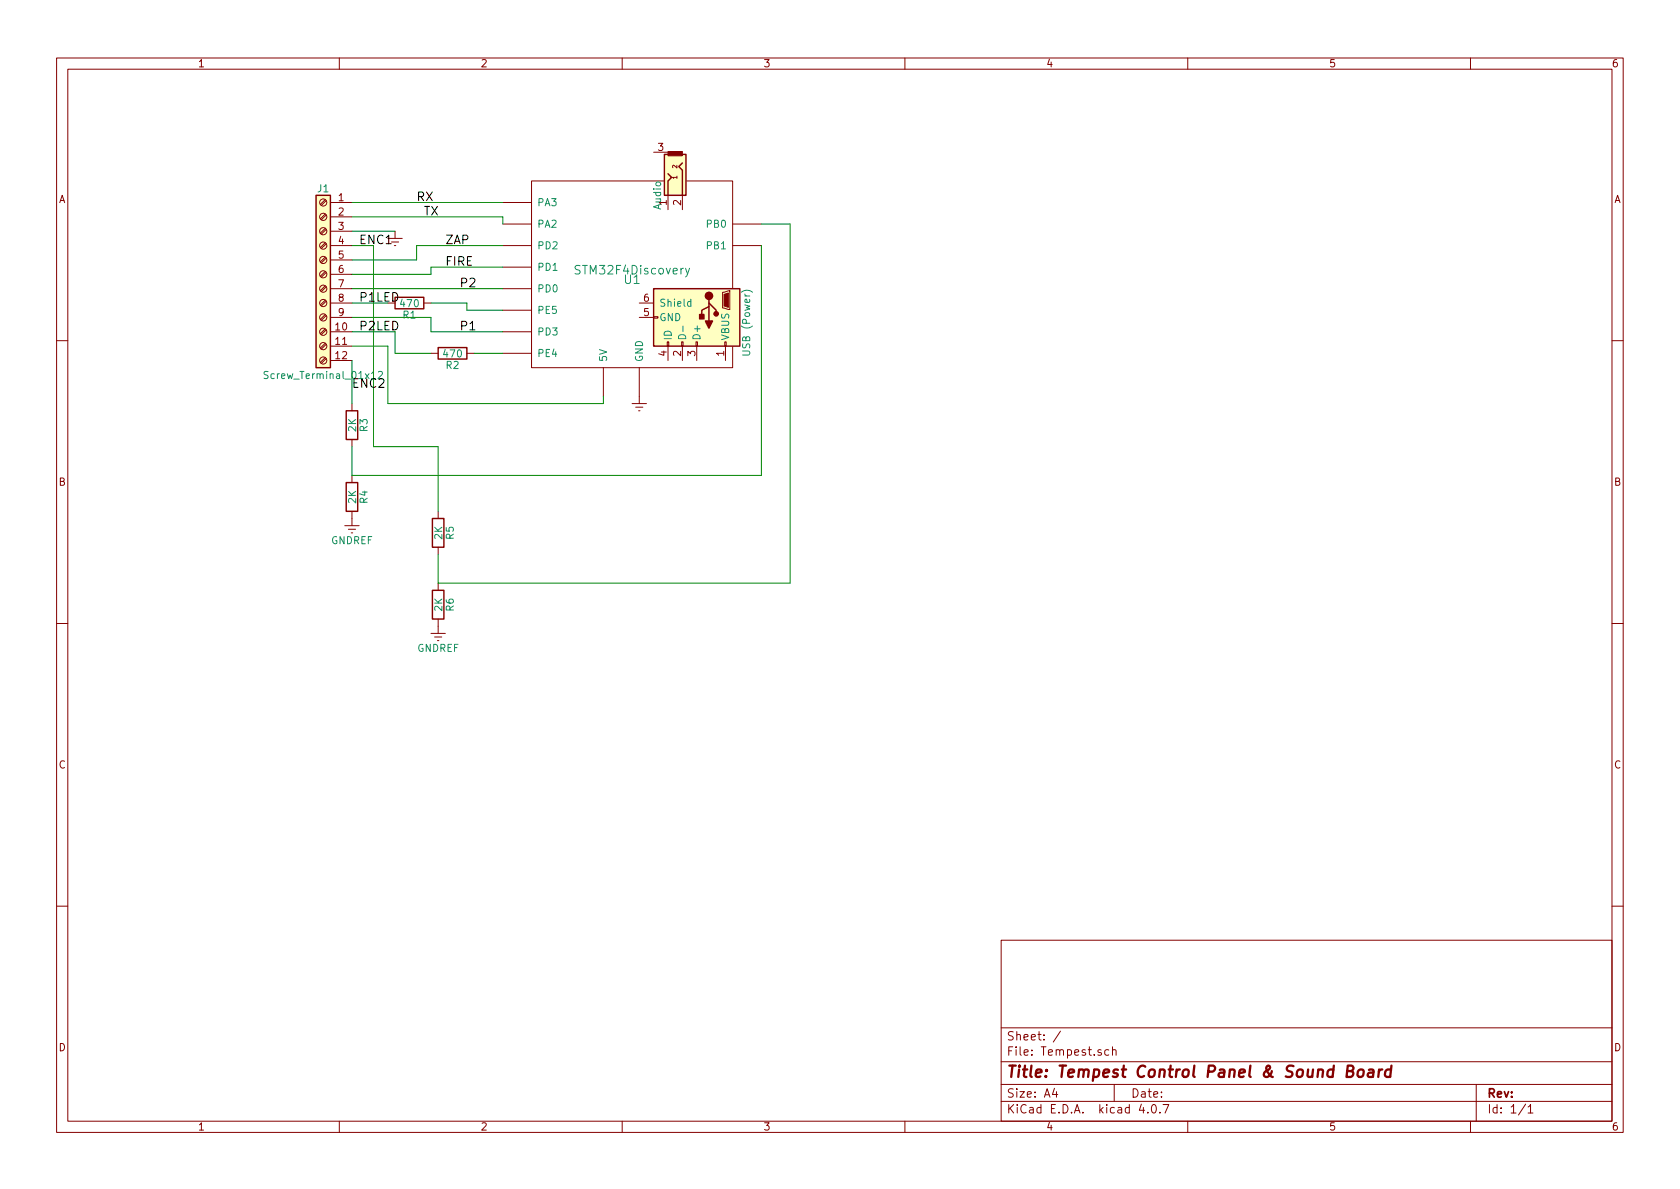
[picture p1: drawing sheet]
EESchema Schematic File Version 2
LIBS:power
LIBS:device
LIBS:transistors
LIBS:conn
LIBS:linear
LIBS:regul
LIBS:74xx
LIBS:cmos4000
LIBS:adc-dac
LIBS:memory
LIBS:xilinx
LIBS:microcontrollers
LIBS:dsp
LIBS:microchip
LIBS:analog_switches
LIBS:motorola
LIBS:texas
LIBS:intel
LIBS:audio
LIBS:interface
LIBS:digital-audio
LIBS:philips
LIBS:display
LIBS:cypress
LIBS:siliconi
LIBS:opto
LIBS:atmel
LIBS:contrib
LIBS:valves
LIBS:Tempest-cache
EELAYER 25 0
EELAYER END
$Descr A4 11693 8268
encoding utf-8
Sheet 1 1
Title "Tempest Control Panel & Sound Board"
Date ""
Rev ""
Comp ""
Comment1 ""
Comment2 ""
Comment3 ""
Comment4 ""
$EndDescr
$Comp
L STM32F4Discovery U1
U 1 1
P 4350 1850
F 0 "U1" H 4400 1800 60  0000 C TNN
F 1 "STM32F4Discovery" H 4400 1800 60  0000 C BNN
F 2 "" H 4400 1800 60  0001 C CNN
F 3 "" H 4400 1800 60  0001 C CNN
	1    4350 1850
	1    0    0    -1  
$EndComp
$Comp
L Audio-Jack-3 J?
U 1 1
P 4650 1250
F 0 "J?" H 4600 1425 50  0001 C CNN
F 1 "Audio" H 4750 1180 50  0000 C CNN
F 2 "" H 4900 1350 50  0001 C CNN
F 3 "" H 4900 1350 50  0001 C CNN
	1    4650 1250
	0    1    1    0   
$EndComp
$Comp
L Screw_Terminal_01x12 J1
U 1 1
P 2250 1900
F 0 "J1" H 2250 2500 50  0000 C CNN
F 1 "Screw_Terminal_01x12" H 2250 1200 50  0000 C CNN
F 2 "" H 2250 1900 50  0001 C CNN
F 3 "" H 2250 1900 50  0001 C CNN
	1    2250 1900
	-1   0    0    -1  
$EndComp
$Comp
L GNDREF #PWR?
U 1 1
P 2750 1600
F 0 "#PWR?" H 2750 1350 50  0001 C CNN
F 1 "GNDREF" H 2750 1450 50  0001 C CNN
F 2 "" H 2750 1600 50  0001 C CNN
F 3 "" H 2750 1600 50  0001 C CNN
	1    2750 1600
	1    0    0    -1  
$EndComp
$Comp
L R R1
U 1 1
P 2850 2100
F 0 "R1" V 2930 2100 50  0000 C CNN
F 1 "470" V 2850 2100 50  0000 C CNN
F 2 "" V 2780 2100 50  0001 C CNN
F 3 "" H 2850 2100 50  0001 C CNN
	1    2850 2100
	0    1    1    0   
$EndComp
Wire Wire Line
	3500 1400 2450 1400
Wire Wire Line
	3500 1550 3500 1500
Wire Wire Line
	3500 1500 2450 1500
Wire Wire Line
	2450 1600 2750 1600
Wire Wire Line
	2450 1800 2900 1800
Wire Wire Line
	2900 1800 2900 1700
Wire Wire Line
	2900 1700 3500 1700
Wire Wire Line
	2450 1900 3000 1900
Wire Wire Line
	3000 1900 3000 1850
Wire Wire Line
	3000 1850 3500 1850
Wire Wire Line
	2450 2000 3500 2000
Wire Wire Line
	2450 2200 3000 2200
Wire Wire Line
	3000 2200 3000 2300
Wire Wire Line
	3000 2300 3500 2300
Wire Wire Line
	2450 2100 2700 2100
Wire Wire Line
	3000 2100 3250 2100
Wire Wire Line
	3250 2100 3250 2150
Wire Wire Line
	3250 2150 3500 2150
$Comp
L R R2
U 1 1
P 3150 2450
F 0 "R2" V 3230 2450 50  0000 C CNN
F 1 "470" V 3150 2450 50  0000 C CNN
F 2 "" V 3080 2450 50  0001 C CNN
F 3 "" H 3150 2450 50  0001 C CNN
	1    3150 2450
	0    1    1    0   
$EndComp
Wire Wire Line
	3300 2450 3500 2450
Wire Wire Line
	2450 2300 2750 2300
Wire Wire Line
	2750 2300 2750 2450
Wire Wire Line
	2750 2450 3000 2450
Wire Wire Line
	2450 2400 2700 2400
Wire Wire Line
	2700 2400 2700 2800
Wire Wire Line
	2700 2800 4200 2800
Wire Wire Line
	4200 2800 4200 2750
$Comp
L GNDREF #PWR?
U 1 1
P 4450 2750
F 0 "#PWR?" H 4450 2500 50  0001 C CNN
F 1 "GNDREF" H 4450 2600 50  0001 C CNN
F 2 "" H 4450 2750 50  0001 C CNN
F 3 "" H 4450 2750 50  0001 C CNN
	1    4450 2750
	1    0    0    -1  
$EndComp
$Comp
L R R3
U 1 1
P 2450 2950
F 0 "R3" V 2530 2950 50  0000 C CNN
F 1 "2K" V 2450 2950 50  0000 C CNN
F 2 "" V 2380 2950 50  0001 C CNN
F 3 "" H 2450 2950 50  0001 C CNN
	1    2450 2950
	1    0    0    -1  
$EndComp
$Comp
L R R4
U 1 1
P 2450 3450
F 0 "R4" V 2530 3450 50  0000 C CNN
F 1 "2K" V 2450 3450 50  0000 C CNN
F 2 "" V 2380 3450 50  0001 C CNN
F 3 "" H 2450 3450 50  0001 C CNN
	1    2450 3450
	1    0    0    -1  
$EndComp
Wire Wire Line
	2450 2500 2450 2800
Wire Wire Line
	2450 3100 2450 3300
Wire Wire Line
	2450 3300 5300 3300
Wire Wire Line
	5300 3300 5300 1700
$Comp
L R R5
U 1 1
P 3050 3700
F 0 "R5" V 3130 3700 50  0000 C CNN
F 1 "2K" V 3050 3700 50  0000 C CNN
F 2 "" V 2980 3700 50  0001 C CNN
F 3 "" H 3050 3700 50  0001 C CNN
	1    3050 3700
	1    0    0    -1  
$EndComp
$Comp
L R R6
U 1 1
P 3050 4200
F 0 "R6" V 3130 4200 50  0000 C CNN
F 1 "2K" V 3050 4200 50  0000 C CNN
F 2 "" V 2980 4200 50  0001 C CNN
F 3 "" H 3050 4200 50  0001 C CNN
	1    3050 4200
	1    0    0    -1  
$EndComp
Wire Wire Line
	2450 1700 2600 1700
Wire Wire Line
	2600 1700 2600 3100
Wire Wire Line
	2600 3100 3050 3100
Wire Wire Line
	3050 3100 3050 3550
Wire Wire Line
	3050 3850 3050 4050
Wire Wire Line
	3050 4050 5500 4050
Wire Wire Line
	5500 4050 5500 1550
Wire Wire Line
	5500 1550 5300 1550
$Comp
L GNDREF #PWR?
U 1 1
P 2450 3600
F 0 "#PWR?" H 2450 3350 50  0001 C CNN
F 1 "GNDREF" H 2450 3450 50  0000 C CNN
F 2 "" H 2450 3600 50  0001 C CNN
F 3 "" H 2450 3600 50  0001 C CNN
	1    2450 3600
	1    0    0    -1  
$EndComp
$Comp
L GNDREF #PWR?
U 1 1
P 3050 4350
F 0 "#PWR?" H 3050 4100 50  0001 C CNN
F 1 "GNDREF" H 3050 4200 50  0000 C CNN
F 2 "" H 3050 4350 50  0001 C CNN
F 3 "" H 3050 4350 50  0001 C CNN
	1    3050 4350
	1    0    0    -1  
$EndComp
Text Label 2900 1400 0    60   ~ 0
RX
Text Label 2950 1500 0    60   ~ 0
TX
Text Label 3100 1700 0    60   ~ 0
ZAP
Text Label 3100 1850 0    60   ~ 0
FIRE
Text Label 3200 2000 0    60   ~ 0
P2
Text Label 3200 2300 0    60   ~ 0
P1
Text Label 2450 2700 0    60   ~ 0
ENC2
Text Label 2500 1700 0    60   ~ 0
ENC1
Text Label 2500 2300 0    60   ~ 0
P2LED
Text Label 2500 2100 0    60   ~ 0
P1LED
$Comp
L USB_OTG J?
U 1 1
P 4850 2200
F 0 "J?" H 4650 2650 50  0001 L CNN
F 1 "USB (Power)" H 4650 2550 50  0000 L CNN
F 2 "" H 5000 2150 50  0001 C CNN
F 3 "" H 5000 2150 50  0001 C CNN
	1    4850 2200
	0    1    1    0   
$EndComp
$EndSCHEMATC
